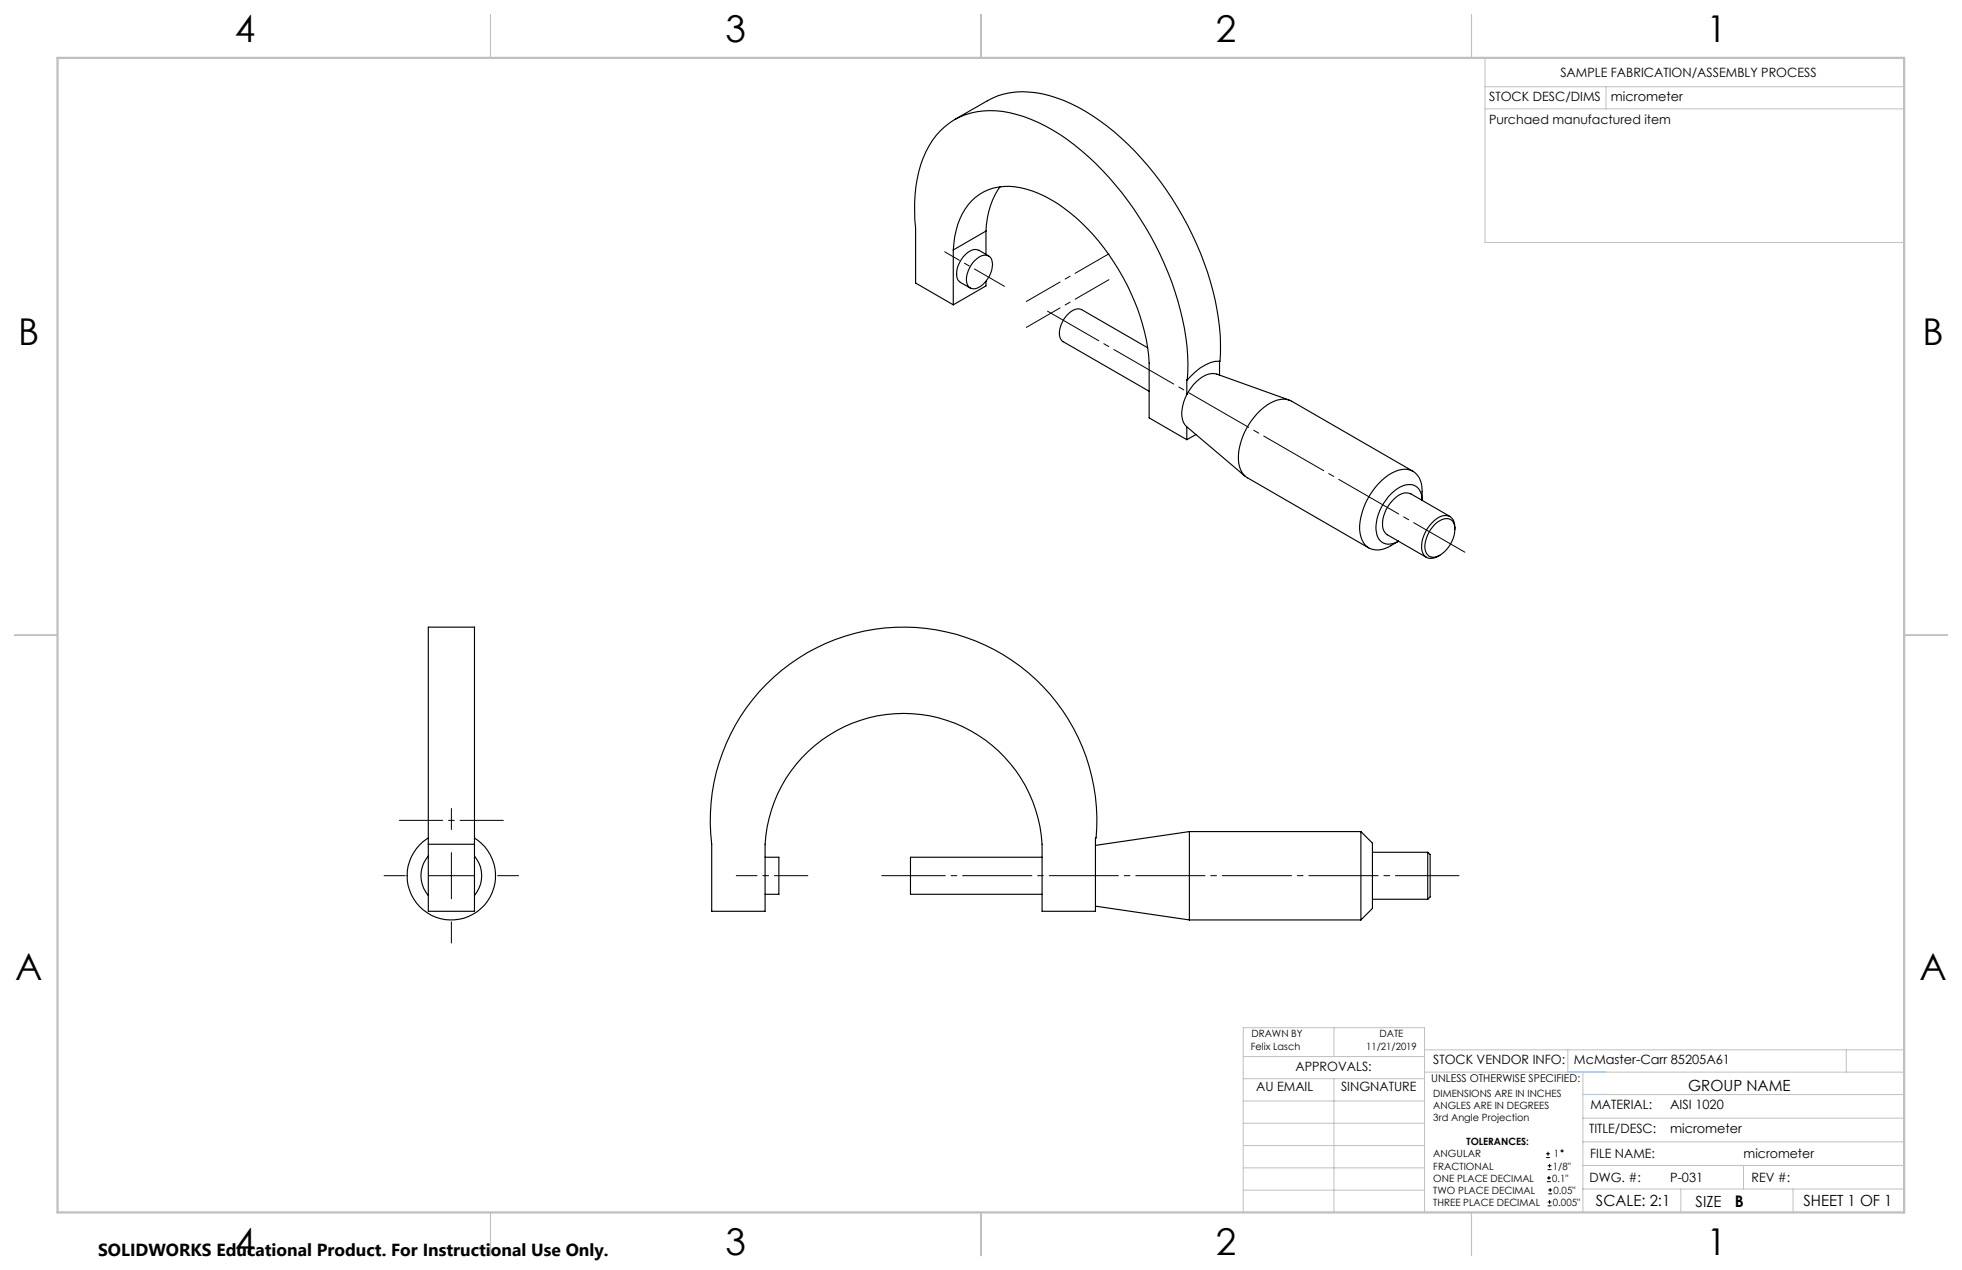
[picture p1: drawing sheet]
<svg xmlns="http://www.w3.org/2000/svg" width="432mm" height="279mm" viewBox="0 0 432 279" stroke-linecap="round" stroke-linejoin="round" font-family="sans-serif">
<g fill="none" stroke="#000" stroke-width=".22">
<path d="M99.3 177.9v4.6M84.5 192.7h4.7M94.3 192.7h10.1M99.3 187.6v10.1M109.5 192.7h4.6M99.3 202.8v4.7M340.3 254.7h.8M340.3 253.8h.8M340.5 260h.8M340.5 259.2h.8M340.6 257.3h.9M340.6 256.5h.9"/>
<path d="M340.7 253.4v.8M340.9 258.7v.8M341 256.1v.8M340.6 265.3h.9M340.6 264.4h.9M340.7 262.6h.9M340.7 261.8h.9M341 264v.9M341.2 261.4v.8"/>
<circle cx="343.8" cy="253.2" r=".2"/>
</g>
<path d="M177.8 192.6h-15.8" fill="none" stroke="#000" stroke-width=".22" stroke-dasharray="15.2 1.3 1.3 1.3" stroke-dashoffset="7.9"/>
<path d="M194 192.6h127.1" fill="none" stroke="#000" stroke-width=".22" stroke-dasharray="15.2 1.3 1.3 1.3" stroke-dashoffset="1.2"/>
<path d="M110.8 180.5h-22.9" fill="none" stroke="#000" stroke-width=".22" stroke-dasharray="15.2 1.3 1.3 1.3" stroke-dashoffset="5.7"/>
<path d="M225.9 66.3l18.2-10.5M225.9 72l18.2-10.5" fill="none" stroke="#000" stroke-width=".22" stroke-dasharray="15.2 1.3 1.3 1.3" stroke-dashoffset="6.6"/>
<path d="M221.1 63l-13.2-7.6" fill="none" stroke="#000" stroke-width=".22" stroke-dasharray="15.2 1.3 1.3 1.3" stroke-dashoffset="7.6"/>
<path d="M230.5 68.5l91.9 53" fill="none" stroke="#000" stroke-width=".22" stroke-dasharray="15.2 1.3 1.3 1.3" stroke-dashoffset="2.2"/>
<g fill="none" stroke="#c0c0c0" stroke-width=".22">
<path d="M326.8 19.1h92.3M326.8 12.7v40.6h92.3M353.4 19.1v4.9M326.8 24h92.3M273.6 232.4h39.9M273.6 237.3h39.9M293.6 226.1v6.3M293.6 237.3v29.4M313.5 235.9h105.6M313.5 231h105.6M345.1 231v4.9M348.4 235.9v30.9"/>
<path d="M406.3 231v4.9M273.6 242.2h39.9M273.6 247.1h39.9M273.6 252h39.9M273.6 256.9h39.9M348.4 246h70.7M348.4 256.4h70.7M348.4 251.2h70.7M348.4 240.8h70.7M383.7 256.4v5.2M273.6 261.8h39.9M313.5 266.7v-40.6h-39.9v40.6h74.4"/>
<path d="M348.4 261.6h70.7M369.9 261.6v5.2M394.6 261.6v5.2"/>
</g>
<path d="M108 3.2v9.5M215.9 3.2v9.5M323.8 3.2v9.5M3.1 139.7h9.6M419.1 139.7h9.5M108 266.7v9.6M215.9 266.7v9.6M323.8 266.7v9.6" fill="none" stroke="#c0c0c0" stroke-width=".25"/>
<path d="M12.7 12.7h406.4v254h-406.4z" fill="none" stroke="#c0c0c0" stroke-width=".5"/>
<path d="M345.1 235.9h8.3M348.4 240.8h5" fill="none" stroke="#53a9ff" stroke-width=".22"/>
<g fill="none" stroke="#000" stroke-width=".25">
<path d="M210.1 26.3l7.2-4.1a17.8 17.8 0 0 1 15.2-.7 47.7 47.7 0 0 1 20.2 15 68.4 68.4 0 0 1 15.7 35.5l.2 3.8-.1 3.7a7.4 7.4 0 0 0-5.5 2.4l-1.7 1.7M209.8 55a15.6 15.6 0 0 1 4.9-11.6 12.1 12.1 0 0 1 11.3-1.8 33.9 33.9 0 0 1 15.8 11.5 48.4 48.4 0 0 1 11.1 26.8v12l8.3 4.8M209.8 55v12.1M214.6 57.3a2.56 2.56 0 0 1 3.2-.9 3.6 3.6 0 0 1 0 4.3 4.5 4.5 0 0 1-3.7 2.8 1.95 1.95 0 0 1-1.4-2.6l.7-1.9zM217 50.8l-7.2 4.2M217 50.8v5.2M217.6 56.3l-2.2-1.2a2.99 2.99 0 0 0-3.5 1.5 5 5 0 0 0-1 5.1l.4 .4 2.2 1.3M220.1 41.1a17.6 17.6 0 0 0-3.1 9.7M209.8 67.1l-8.3-4.8v-12.1a30.6 30.6 0 0 1 2.9-18.1 15.3 15.3 0 0 1 16.3-7.6 37.3 37.3 0 0 1 18.9 10 69.2 69.2 0 0 1 21.6 41.7 39.6 39.6 0 0 1 .1 7.4M217 61.9v1l-7.2 4.2M252.6 76.5l-14.5-8.4a2.97 2.97 0 0 0-3.5 1.5 5.4 5.4 0 0 0-1.3 4.8l.7 .8 18.9 10.9M268.4 79.5v3"/>
<path d="M261.2 86.8a7.6 7.6 0 0 0-.7 6.2l.6 .8 13 11M261.2 86.8a7.9 7.9 0 0 1 5.7-4.6l.9 .1 15.9 5.7M261.2 93.9v2.8M261.3 83.6h-.1v3.2M263.2 95.6l-2 1.1M303.4 106.4a8.2 8.2 0 0 1 6.5-3.1 4.2 4.2 0 0 1 3.1 4.8v2a2.99 2.99 0 0 0-3-3.5 8.6 8.6 0 0 0-6 5 8.2 8.2 0 0 0-.7 6.8 2.88 2.88 0 0 0 4.1 .9l.4-.2a10.1 10.1 0 0 1-4.4 1.9 3.7 3.7 0 0 1-4.1-3.7 14.5 14.5 0 0 1 4.1-10.9zM311 103.7l-26.7-15.4a5.3 5.3 0 0 0-5.5 .8 14.8 14.8 0 0 0-6.2 12.8 4.1 4.1 0 0 0 2 3.2l26.6 15.4M315.7 115.4l.5-.4a2.68 2.68 0 0 1 3.3-.5 4.6 4.6 0 0 1-.3 5.3 5 5 0 0 1-4 2.8 2.39 2.39 0 0 1-1.5-3.3l.7-2.1zM319.1 113.6l-8.6-4.9a3.5 3.5 0 0 0-4.1 1.5 6.9 6.9 0 0 0-1.9 6.5l.8 1 8.6 4.9M320.2 116.4a2.34 2.34 0 0 0-2.4-3 7.2 7.2 0 0 0-4.7 8.3 2.17 2.17 0 0 0 3.4 .6l.4-.1M168.7 150.5a42.5 42.5 0 0 1 48.2-8.5 42.5 42.5 0 0 1 24.3 42.4h-.1v16.1h-11.8v-14.8a30.5 30.5 0 0 0-30.4-28.7 30.5 30.5 0 0 0-30.5 28.7v14.8h-11.8v-14.8a42.6 42.6 0 0 1 12.1-35.2zM94.3 185.7v-47.7h10.1v47.7"/>
<path d="M94.3 188.3a6.7 6.7 0 0 0 0 8.7M94.3 184.4a9.7 9.7 0 0 0-2.4 14.6 9.7 9.7 0 0 0 14.8 0 9.7 9.7 0 0 0-2.3-14.6M94.3 185.7v14.8h10.1v-14.8M94.3 185.7h10.1M104.4 188.3a6.8 6.8 0 0 1 0 8.7M168.4 188.6h3v8.1h-3M229.3 188.6h-28.9v8.1h28.9M241.1 199.4l20.7 3M261.8 183v19.4M261.8 183h37.7M261.8 183l-20.7 3M299.5 183v19.4"/>
<path d="M299.5 183l2.5 2.5v14.3l-2.5 2.6M302 197.8h12.2M302 187.5h12.2M314.2 187.5v10.3M314.2 187.5l.5 .5v9.3l-.5 .5M261.8 202.4h37.7"/>
</g>
<g font-size="8.1">
<text x="51.7" y="9.3">4</text>
<text x="159.7" y="9.3">3</text>
<text x="267.6" y="9.3">2</text>
<text x="375.6" y="9.3">1</text>
<text x="4" y="76">B</text>
<text x="423.1" y="76">B</text>
<text x="3.3" y="215.7">A</text>
<text x="422.4" y="215.7">A</text>
<text x="51.7" y="276">4</text>
<text x="159.7" y="276">3</text>
<text x="267.6" y="276">2</text>
<text x="375.6" y="276">1</text>
</g>
<text font-size="3.8" x="21.6" y="276.3">SOLIDWORKS Educational Product. For Instructional Use Only.</text>
<text font-size="3.5" x="381.8" y="265.6">B</text>
<g font-size="3.4">
<text x="371.5" y="240.1">GROUP NAME</text>
<text x="351.2" y="265.2">SCALE: 2:1</text>
<text x="373.2" y="265.6">SIZE</text>
<text x="396.9" y="265.2">SHEET 1 OF 1</text>
</g>
<g font-size="2.8">
<text x="343.4" y="16.9">SAMPLE FABRICATION/ASSEMBLY PROCESS</text>
<text x="327.7" y="22.3">STOCK DESC/DIMS</text>
<text x="354.5" y="22.2">micrometer</text>
<text x="327.7" y="27.3">Purchaed manufactured item</text>
<text x="285.1" y="235.7">APPROVALS:</text>
<text x="315.4" y="234.1">STOCK VENDOR INFO:</text>
<text x="346.4" y="234.1">McMaster-Carr 85205A61</text>
<text x="276.4" y="240.1">AU EMAIL</text>
<text x="295.1" y="240.1">SINGNATURE</text>
<text x="350" y="244.1">MATERIAL:</text>
<text x="367.6" y="244.1">AISI 1020</text>
<text x="349.7" y="249.2">TITLE/DESC:</text>
<text x="367.6" y="249.2">micrometer</text>
<text x="350" y="254.7">FILE NAME:</text>
<text x="383.7" y="254.8">micrometer</text>
<text x="349.8" y="260">DWG. #:</text>
<text x="367.6" y="260">P-031</text>
<text x="385.5" y="260">REV #:</text>
</g>
<text font-size="2.4" x="315" y="238.1">UNLESS OTHERWISE SPECIFIED:</text>
<g font-size="2.2">
<text x="275.3" y="231.1">Felix Lasch</text>
<text x="275.4" y="228.2">DRAWN BY</text>
<text x="300.7" y="231.1">11/21/2019</text>
<text x="303.6" y="228.2">DATE</text>
<text x="315.4" y="241.4">DIMENSIONS ARE IN INCHES</text>
<text x="315.4" y="244">ANGLES ARE IN DEGREES</text>
<text x="315.4" y="246.7">3rd Angle Projection</text>
<text x="322.8" y="252">TOLERANCES:</text>
<text x="315.4" y="254.6">ANGULAR</text>
<text x="315.4" y="257.3">FRACTIONAL</text>
<text x="341.8" y="257.3">1/8&quot;</text>
<text x="342" y="254.6">1</text>
<text x="315.4" y="262.6">TWO PLACE DECIMAL</text>
<text x="315.4" y="260">ONE PLACE DECIMAL</text>
<text x="341.6" y="260">0.1&quot;</text>
<text x="341.9" y="262.6">0.05&quot;</text>
<text x="315.4" y="265.3">THREE PLACE DECIMAL</text>
<text x="341.8" y="265.3">0.005&quot;</text>
</g>
</svg>
